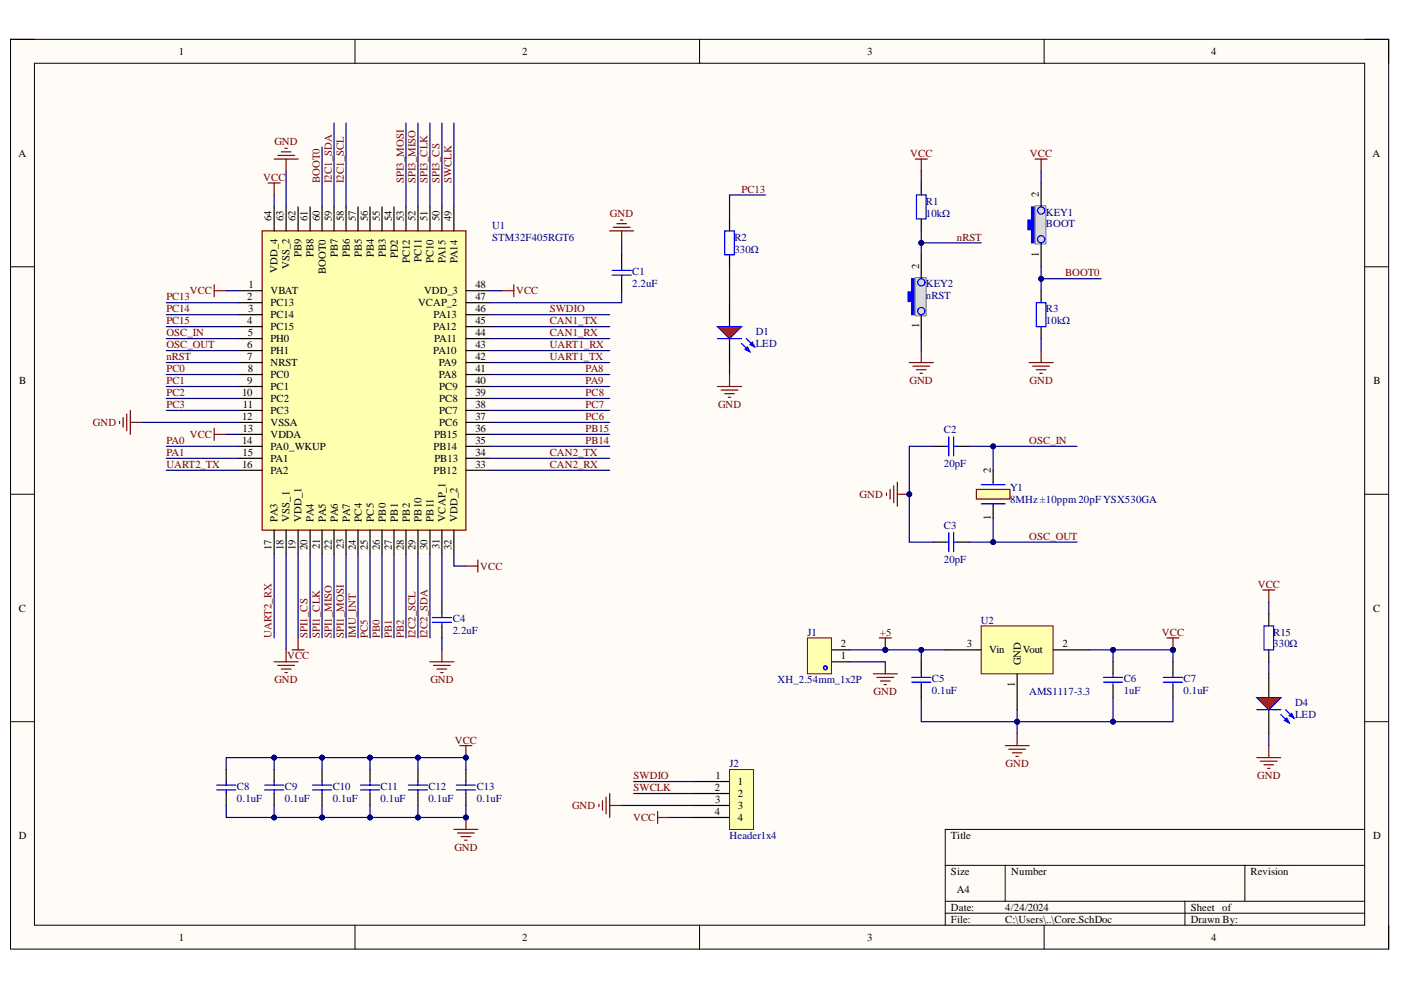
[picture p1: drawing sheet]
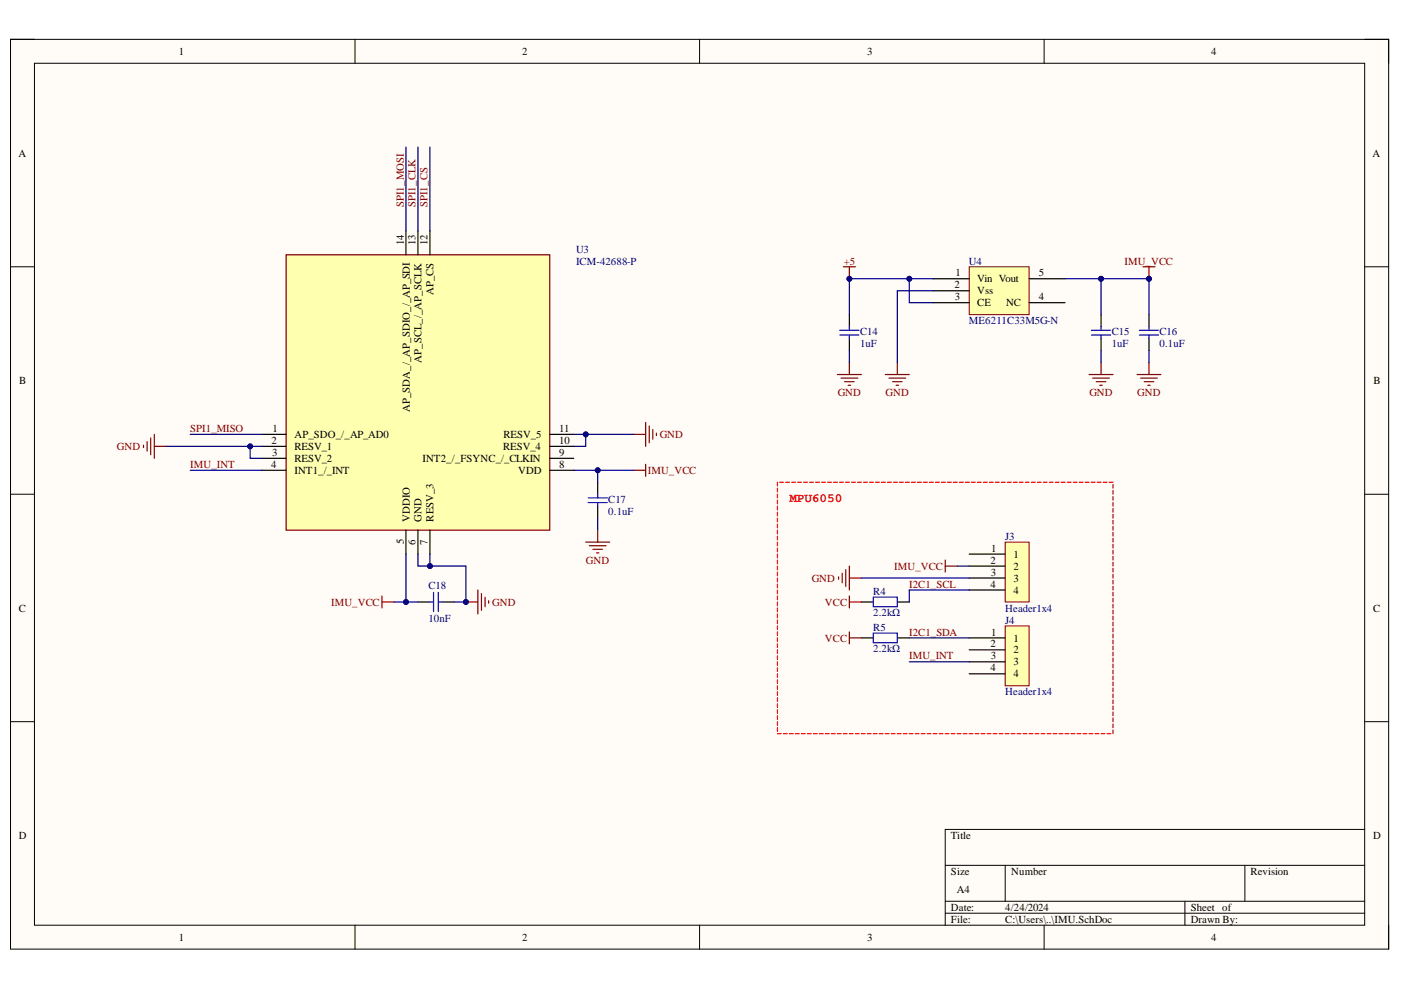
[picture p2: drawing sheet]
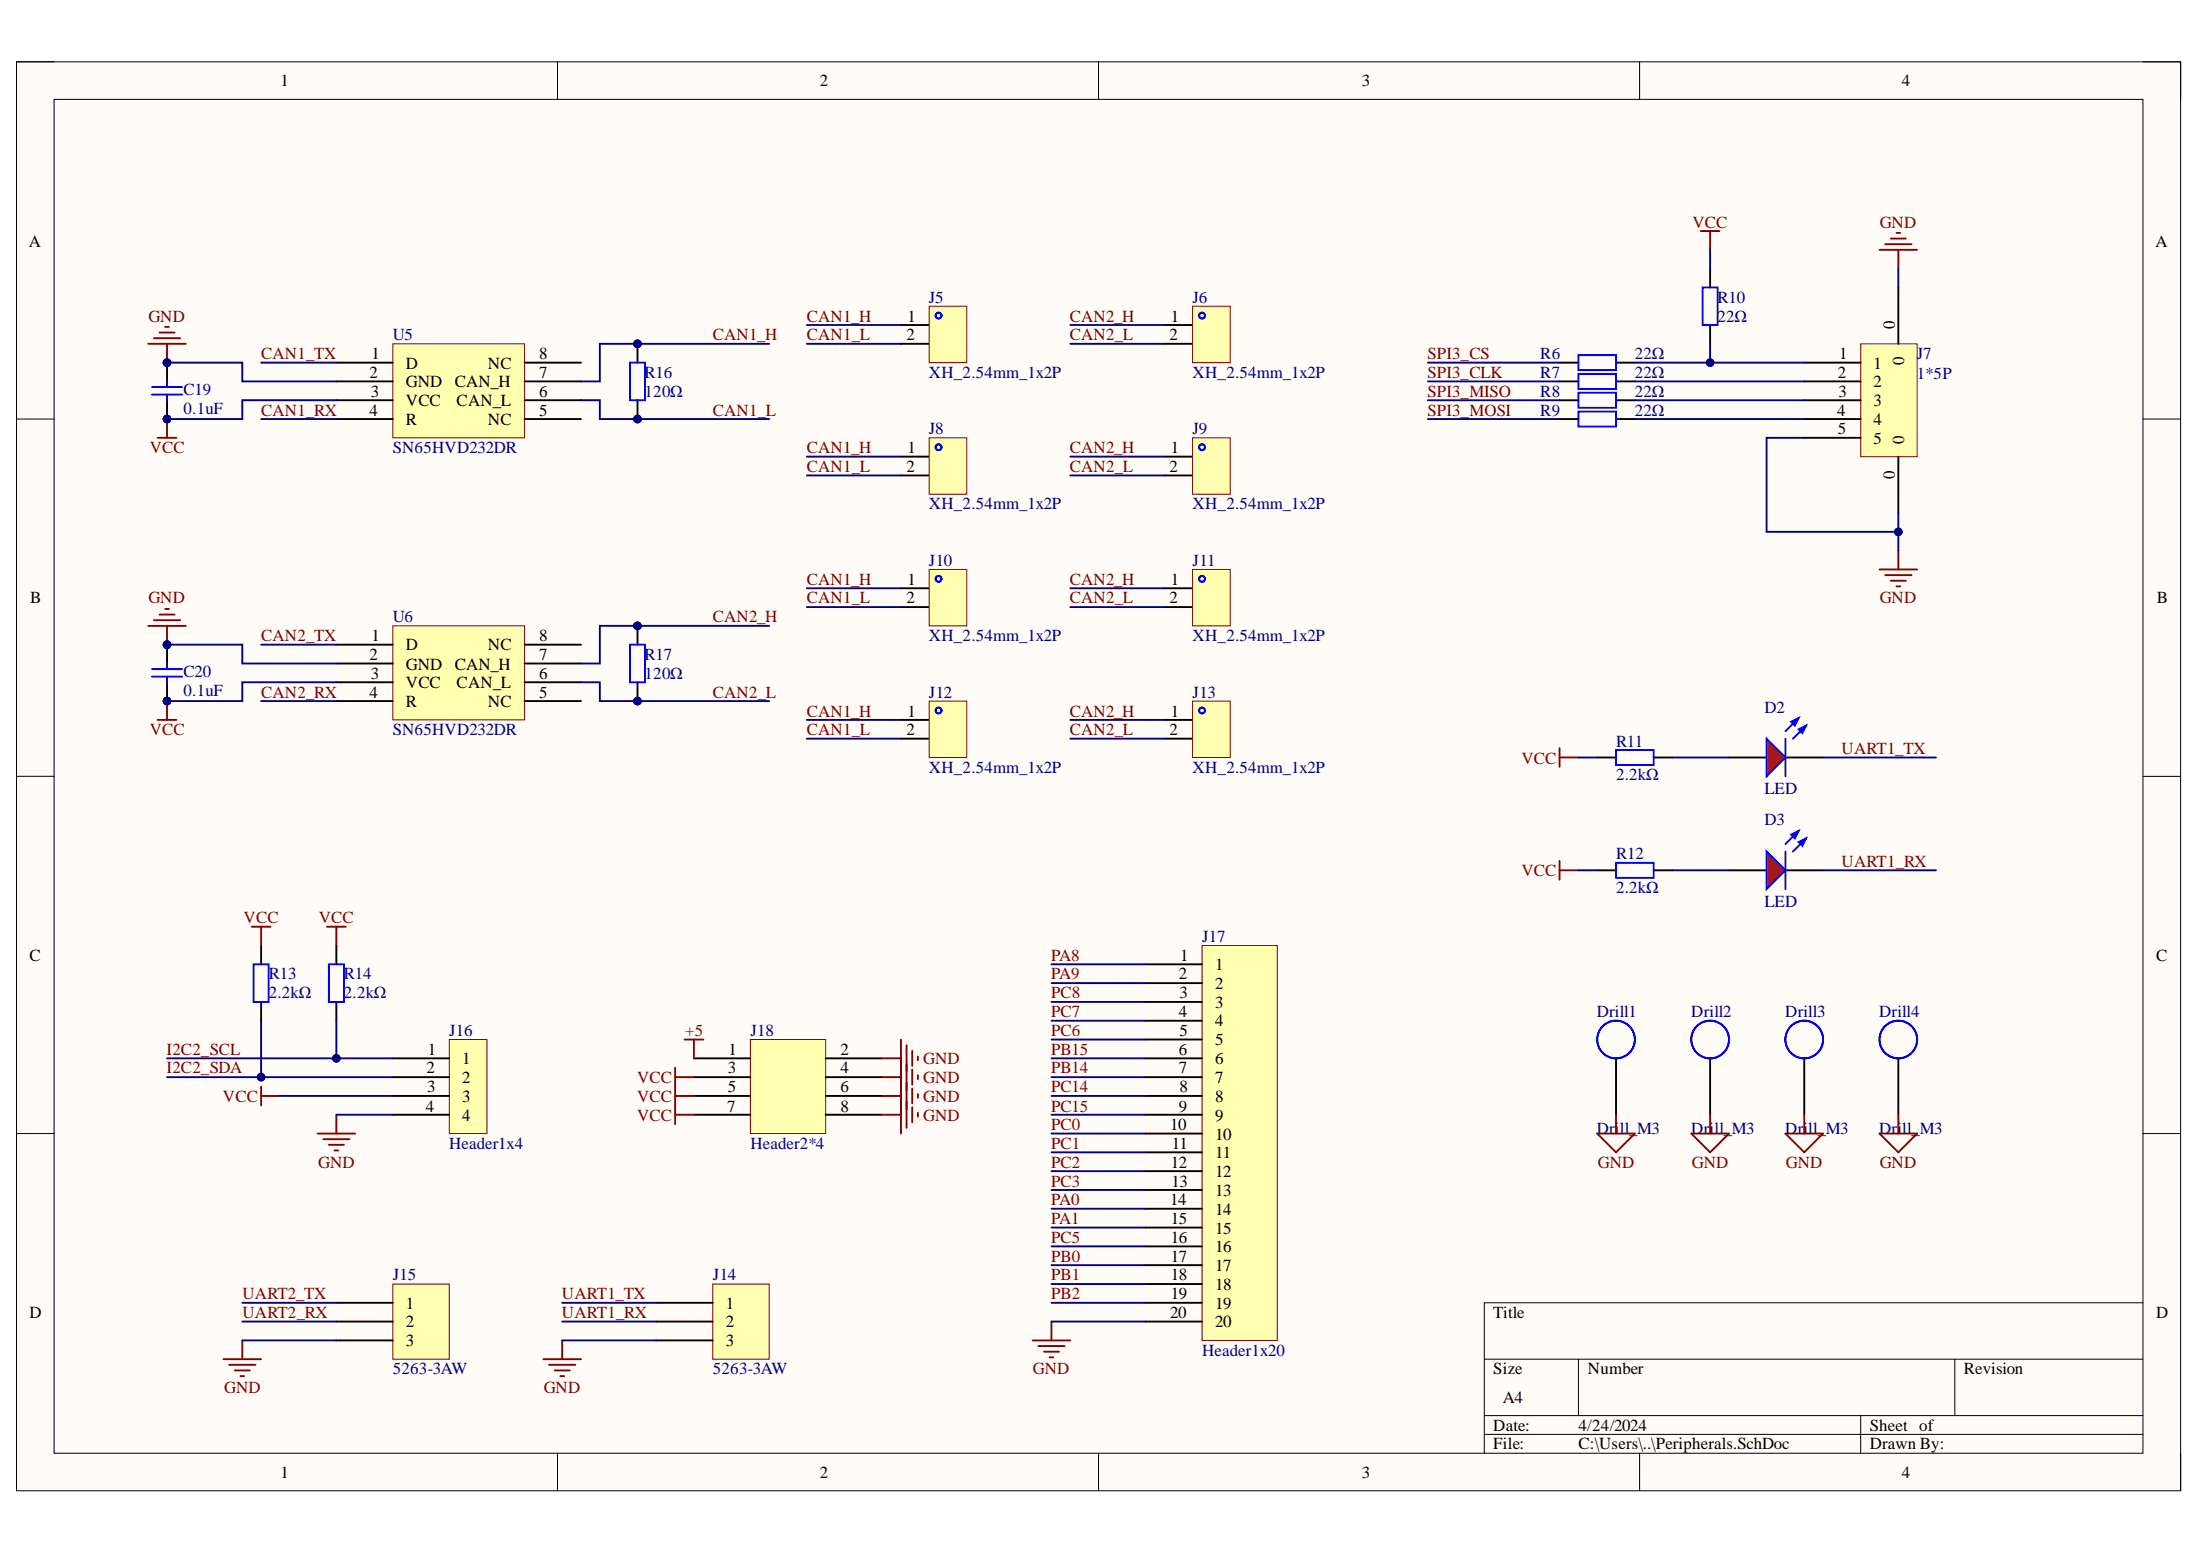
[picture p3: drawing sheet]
# Altium project MotionControlBoard.PrjPcb
3 sheets, 72 parts. Net scope: global (net labels, ports and power ports of the same name join across sheets).
Board file: MotionControlBoard.PcbDoc
Sheets:
  Core.SchDoc
  IMU.SchDoc
  Peripherals.SchDoc

## Sheet Core.SchDoc
size A4; SheetNumber: 1; SheetTotal: 3

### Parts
C1  2.2uF  [C0603]
C2  20pF  [C0603]
C3  20pF  [C0603]
C4  2.2uF  [C0603]
C5  0.1uF  [C0603]
C6  1uF  [C0603]
C7  0.1uF  [C0603]
C8  0.1uF  [C0603]
C9  0.1uF  [C0603]
C10  0.1uF  [C0603]
C11  0.1uF  [C0603]
C12  0.1uF  [C0603]
C13  0.1uF  [C0603]
D1  LED  [0603_LED_S1]
D4  LED  [0603_LED_S1]
J1  XH_2.54mm_1x2P  [XH2.54mm1x2P弯插]
J2  Header1x4  [Header 1x4p]
KEY1  BOOT  [KEY_3*4]
KEY2  nRST  [KEY_3*4]
R1  10kΩ  [R0603]
R2  330Ω  [R0603]
R3  10kΩ  [R0603]
R15  330Ω  [R0603]
U1  STM32F405RGT6  [QFP50P1200X1200X160-64N]
U2  AMS1117-3.3  [SOT-223]
Y1  8MHz ±10ppm 20pF YSX530GA  [X503212MSB2GI]

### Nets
+5: C5.2 J1.2 U2.3(Vin)
GND: C1.2 C2.2 C3.2 C4.2 C5.1 C6.1 C7.1 C8.1 C9.1 C10.1 C11.1 C12.1 C13.1 D1.K D4.K J1.1 J2.3 KEY2.1 R3.1 U1.12(VSSA) U1.18(VSS_1) U1.63(VSS_2) U2.1(GND)
VCC: C6.2 C7.2 C8.2 C9.2 C10.2 C11.2 C12.2 C13.2 J2.4 KEY1.2 R1.2 R15.1 U1.1(VBAT) U1.13(VDDA) U1.19(VDD_1) U1.32(VDD_2) U1.48(VDD_3) U1.64(VDD_4) U2.2(Vout)
BOOT0: KEY1.1 R3.2 U1.60(BOOT0)
CAN1_RX: U1.44(PA11)
CAN1_TX: U1.45(PA12)
CAN2_RX: U1.33(PB12)
CAN2_TX: U1.34(PB13)
I2C1_SCL: U1.58(PB6)
I2C1_SDA: U1.59(PB7)
I2C2_SCL: U1.29(PB10)
I2C2_SDA: U1.30(PB11)
IMU_INT: U1.24(PC4)
nRST: KEY2.2 R1.1 U1.7(NRST)
OSC_IN: C2.1 U1.5(PH0) Y1.2
OSC_OUT: C3.1 U1.6(PH1) Y1.1
PA0: U1.14(PA0_WKUP)
PA1: U1.15(PA1)
PA8: U1.41(PA8)
PA9: U1.40(PC9)
PB0: U1.26(PB0)
PB1: U1.27(PB1)
PB2: U1.28(PB2)
PB14: U1.35(PB14)
PB15: U1.36(PB15)
PC0: U1.8(PC0)
PC1: U1.9(PC1)
PC2: U1.10(PC2)
PC3: U1.11(PC3)
PC5: U1.25(PC5)
PC6: U1.37(PC6)
PC7: U1.38(PC7)
PC8: U1.39(PC8)
PC13: R2.1 U1.2(PC13)
PC14: U1.3(PC14)
PC15: U1.4(PC15)
SPI1_CLK: U1.21(PA5)
SPI1_CS: U1.20(PA4)
SPI1_MISO: U1.22(PA6)
SPI1_MOSI: U1.23(PA7)
SPI3_CLK: U1.51(PC10)
SPI3_CS: U1.50(PA15)
SPI3_MISO: U1.52(PC11)
SPI3_MOSI: U1.53(PC12)
SWCLK: J2.2 U1.49(PA14)
SWDIO: J2.1 U1.46(PA13)
UART1_RX: U1.43(PA10)
UART1_TX: U1.42(PA9)
UART2_RX: U1.17(PA3)
UART2_TX: U1.16(PA2)
NetC1_1: C1.1 U1.47(VCAP_2)
NetC4_1: C4.1 U1.31(VCAP_1)
NetD1_A: D1.A R2.2
NetD4_A: D4.A R15.2

Not connected (* = marked no-connect by the designer): U1 54(PD2) 55(PB3) 56(PB4) 57(PB5) 61(PB8) 62(PB9)

## Sheet IMU.SchDoc
size A4; SheetNumber: 2; SheetTotal: 3

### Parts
C14  1uF  [C0603]
C15  1uF  [C0603]
C16  0.1uF  [C0603]
C17  0.1uF  [C0603]
C18  10nF  [C0603]
J3  Header1x4  [Header 1x4p]
J4  Header1x4  [Header 1x4p]
R4  2.2kΩ  [R0603]
R5  2.2kΩ  [R0603]
U3  ICM-42688-P  [IIM42352]
U4  ME6211C33M5G-N  [SOT-23-5]

### Blocks framed on the sheet
MPU6050: J3 J4 R4 R5

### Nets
+5: C14.2 U4.1(Vin) U4.3(CE)
GND: C14.1 C15.1 C16.1 C17.1 C18.1 J3.3 U3.2(RESV_1) U3.3(RESV_2) U3.6(GND) U3.7(RESV_3) U3.10(RESV_4) U3.11(RESV_5) U4.2(Vss)
IMU_VCC: C15.2 C16.2 C17.2 C18.2 J3.2 U3.5(VDDIO) U3.8(VDD) U4.5(Vout)
VCC: R4.2 R5.2
I2C1_SCL: J3.4 R4.1
I2C1_SDA: J4.1 R5.1
IMU_INT: J4.3 U3.4(INT1_/_INT)
SPI1_CLK: U3.13(AP_SCL_/_AP_SCLK)
SPI1_CS: U3.12(AP_CS)
SPI1_MISO: U3.1(AP_SDO_/_AP_AD0)
SPI1_MOSI: U3.14(AP_SDA_/_AP_SDIO_/_AP_SDI)

Not connected (* = marked no-connect by the designer): J3 1*; J4 2* 4*; U3 9(INT2_/_FSYNC_/_CLKIN)*; U4 4(NC)

## Sheet Peripherals.SchDoc
size A4; SheetNumber: 3; SheetTotal: 3

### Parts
C19  0.1uF  [C0603]
C20  0.1uF  [C0603]
D2  LED  [0603_LED_S1]
D3  LED  [0603_LED_S1]
Drill1  Drill_M3  [Drill_M_3]
Drill2  Drill_M3  [Drill_M_3]
Drill3  Drill_M3  [Drill_M_3]
Drill4  Drill_M3  [Drill_M_3]
J5  XH_2.54mm_1x2P  [XH2.54mm1x2P弯插]
J6  XH_2.54mm_1x2P  [XH2.54mm1x2P弯插]
J7  1*5P  [1.0T-5P]
J8  XH_2.54mm_1x2P  [XH2.54mm1x2P弯插]
J9  XH_2.54mm_1x2P  [XH2.54mm1x2P弯插]
J10  XH_2.54mm_1x2P  [XH2.54mm1x2P弯插]
J11  XH_2.54mm_1x2P  [XH2.54mm1x2P弯插]
J12  XH_2.54mm_1x2P  [XH2.54mm1x2P弯插]
J13  XH_2.54mm_1x2P  [XH2.54mm1x2P弯插]
J14  5263-3AW  [5264-3AW]
J15  5263-3AW  [5264-3AW]
J16  Header1x4  [Header 1x4p]
J17  Header1x20  [Header1x20]
J18  Header2*4  [Header2*4]
R6  22Ω  [R0603]
R7  22Ω  [R0603]
R8  22Ω  [R0603]
R9  22Ω  [R0603]
R10  22Ω  [R0603]
R11  2.2kΩ  [R0603]
R12  2.2kΩ  [R0603]
R13  2.2kΩ  [R0603]
R14  2.2kΩ  [R0603]
R16  120Ω  [R0603]
R17  120Ω  [R0603]
U5  SN65HVD232DR  [SOIC-8_150mil]
U6  SN65HVD232DR  [SOIC-8_150mil]

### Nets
+5: J18.1(A)
GND: C19.2 C20.2 Drill1.0(A) Drill2.0(A) Drill3.0(A) Drill4.0(A) J7.0 J7.5 J14.3 J15.3 J16.4 J17.20 J18.2(A) J18.4(A) J18.6(A) J18.8(A) U5.2(GND) U6.2(GND)
VCC: C19.1 C20.1 J16.3 J18.3(A) J18.5(A) J18.7(A) R10.2 R11.1 R12.1 R13.2 R14.2 U5.3(VCC) U6.3(VCC)
CAN1_H: J5.1 J8.1 J10.1 J12.1 R16.1 U5.7(CAN_H)
CAN1_L: J5.2 J8.2 J10.2 J12.2 R16.2 U5.6(CAN_L)
CAN1_RX: U5.4(R)
CAN1_TX: U5.1(D)
CAN2_H: J6.1 J9.1 J11.1 J13.1 R17.1 U6.7(CAN_H)
CAN2_L: J6.2 J9.2 J11.2 J13.2 R17.2 U6.6(CAN_L)
CAN2_RX: U6.4(R)
CAN2_TX: U6.1(D)
I2C2_SCL: J16.1 R14.1
I2C2_SDA: J16.2 R13.1
PA0: J17.14
PA1: J17.15
PA8: J17.1
PA9: J17.2
PB0: J17.17
PB1: J17.18
PB2: J17.19
PB14: J17.7
PB15: J17.6
PC0: J17.10
PC1: J17.11
PC2: J17.12
PC3: J17.13
PC5: J17.16
PC6: J17.5
PC7: J17.4
PC8: J17.3
PC14: J17.8
PC15: J17.9
SPI3_CLK: R7.2
SPI3_CS: R6.2
SPI3_MISO: R8.2
SPI3_MOSI: R9.2
UART1_RX: D3.K J14.2
UART1_TX: D2.K J14.1
UART2_RX: J15.2
UART2_TX: J15.1
NetD2_A: D2.A R11.2
NetD3_A: D3.A R12.2
NetJ7_1: J7.1 R6.1 R10.1
NetJ7_2: J7.2 R7.1
NetJ7_3: J7.3 R8.1
NetJ7_4: J7.4 R9.1

Not connected (* = marked no-connect by the designer): U5 5(NC)* 8(NC)*; U6 5(NC)* 8(NC)*

## Nets that join several sheets
+5: Core (C5.2 J1.2 U2.3), IMU (C14.2 U4.1 U4.3), Peripherals (J18.1)
GND: Core (23 pins), IMU (13 pins), Peripherals (18 pins)
VCC: Core (19 pins), IMU (R4.2 R5.2), Peripherals (13 pins)
CAN1_RX: Core (U1.44), Peripherals (U5.4)
CAN1_TX: Core (U1.45), Peripherals (U5.1)
CAN2_RX: Core (U1.33), Peripherals (U6.4)
CAN2_TX: Core (U1.34), Peripherals (U6.1)
I2C1_SCL: Core (U1.58), IMU (J3.4 R4.1)
I2C1_SDA: Core (U1.59), IMU (J4.1 R5.1)
I2C2_SCL: Core (U1.29), Peripherals (J16.1 R14.1)
I2C2_SDA: Core (U1.30), Peripherals (J16.2 R13.1)
IMU_INT: Core (U1.24), IMU (J4.3 U3.4)
PA0: Core (U1.14), Peripherals (J17.14)
PA1: Core (U1.15), Peripherals (J17.15)
PA8: Core (U1.41), Peripherals (J17.1)
PA9: Core (U1.40), Peripherals (J17.2)
PB0: Core (U1.26), Peripherals (J17.17)
PB1: Core (U1.27), Peripherals (J17.18)
PB2: Core (U1.28), Peripherals (J17.19)
PB14: Core (U1.35), Peripherals (J17.7)
PB15: Core (U1.36), Peripherals (J17.6)
PC0: Core (U1.8), Peripherals (J17.10)
PC1: Core (U1.9), Peripherals (J17.11)
PC2: Core (U1.10), Peripherals (J17.12)
PC3: Core (U1.11), Peripherals (J17.13)
PC5: Core (U1.25), Peripherals (J17.16)
PC6: Core (U1.37), Peripherals (J17.5)
PC7: Core (U1.38), Peripherals (J17.4)
PC8: Core (U1.39), Peripherals (J17.3)
PC14: Core (U1.3), Peripherals (J17.8)
PC15: Core (U1.4), Peripherals (J17.9)
SPI1_CLK: Core (U1.21), IMU (U3.13)
SPI1_CS: Core (U1.20), IMU (U3.12)
SPI1_MISO: Core (U1.22), IMU (U3.1)
SPI1_MOSI: Core (U1.23), IMU (U3.14)
SPI3_CLK: Core (U1.51), Peripherals (R7.2)
SPI3_CS: Core (U1.50), Peripherals (R6.2)
SPI3_MISO: Core (U1.52), Peripherals (R8.2)
SPI3_MOSI: Core (U1.53), Peripherals (R9.2)
UART1_RX: Core (U1.43), Peripherals (D3.K J14.2)
UART1_TX: Core (U1.42), Peripherals (D2.K J14.1)
UART2_RX: Core (U1.17), Peripherals (J15.2)
UART2_TX: Core (U1.16), Peripherals (J15.1)
